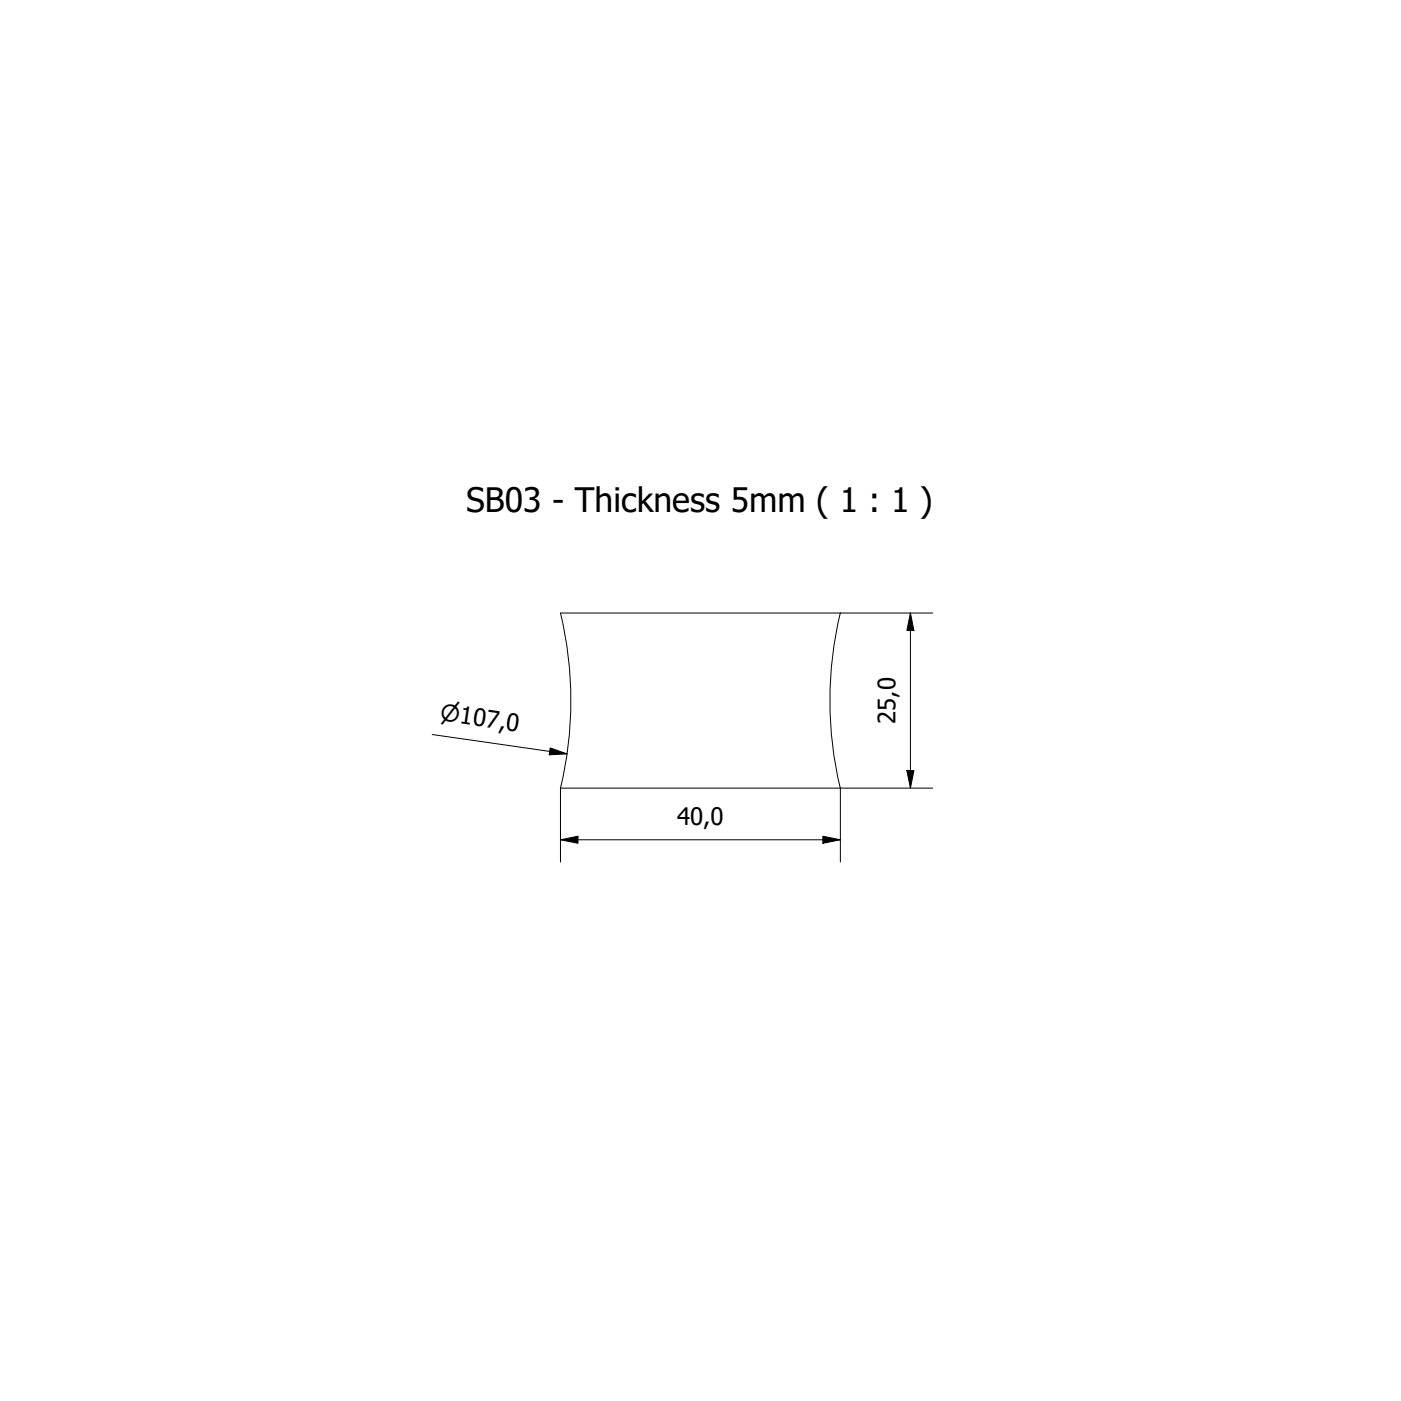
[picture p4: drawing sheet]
<svg xmlns="http://www.w3.org/2000/svg" width="200mm" height="200mm" viewBox="0 0 200 200" stroke-linecap="round" stroke-linejoin="round" font-family="sans-serif">
<!-- layer: Visible (ISO) -->
<path d="M120 87.5a53.5 53.5 0 0 0 0 25M120 87.5h-40a53.5 53.5 0 0 1 0 25M80 112.5h40" fill="none" stroke="#000" stroke-width=".14"/>
<!-- layer: Dimension (ISO) -->
<path d="M120 87.5h13.2M130 87.5l.5 2.5h-1zM130 87.5v25M61.7 104.9l19.3 2.7M78.5 106.8l2.5 .8-2.6 .2zM80 119.9l2.5-.5v1zM80 119.9h40M80 112.5v10.6M117.5 119.4l2.5 .5-2.5 .5zM129.5 110h1l-.5 2.5zM133.2 112.5h-13.2v10.6" fill="none" stroke="#000" stroke-width=".14"/>
<path d="M130 87.5l.5 2.5h-1zM78.5 106.8l2.5 .8-2.6 .2zM80 119.9l2.5-.5v1zM129.5 110h1l-.5 2.5zM117.5 119.4l2.5 .5-2.5 .5z" fill="#000"/>
<text font-size="4.8" x="66.5" y="73.1">SB03 - Thickness 5mm ( 1 : 1 )</text>
<g font-size="3.4">
<text x="127.8" y="103.4" transform="rotate(-90 127.8 103.4)">25,0</text>
<text x="96.7" y="117.8">40,0</text>
</g>
<text font-size="3.3" x="62.8" y="102.8" transform="rotate(8 62.8 102.8)">⌀107,0</text>
</svg>
